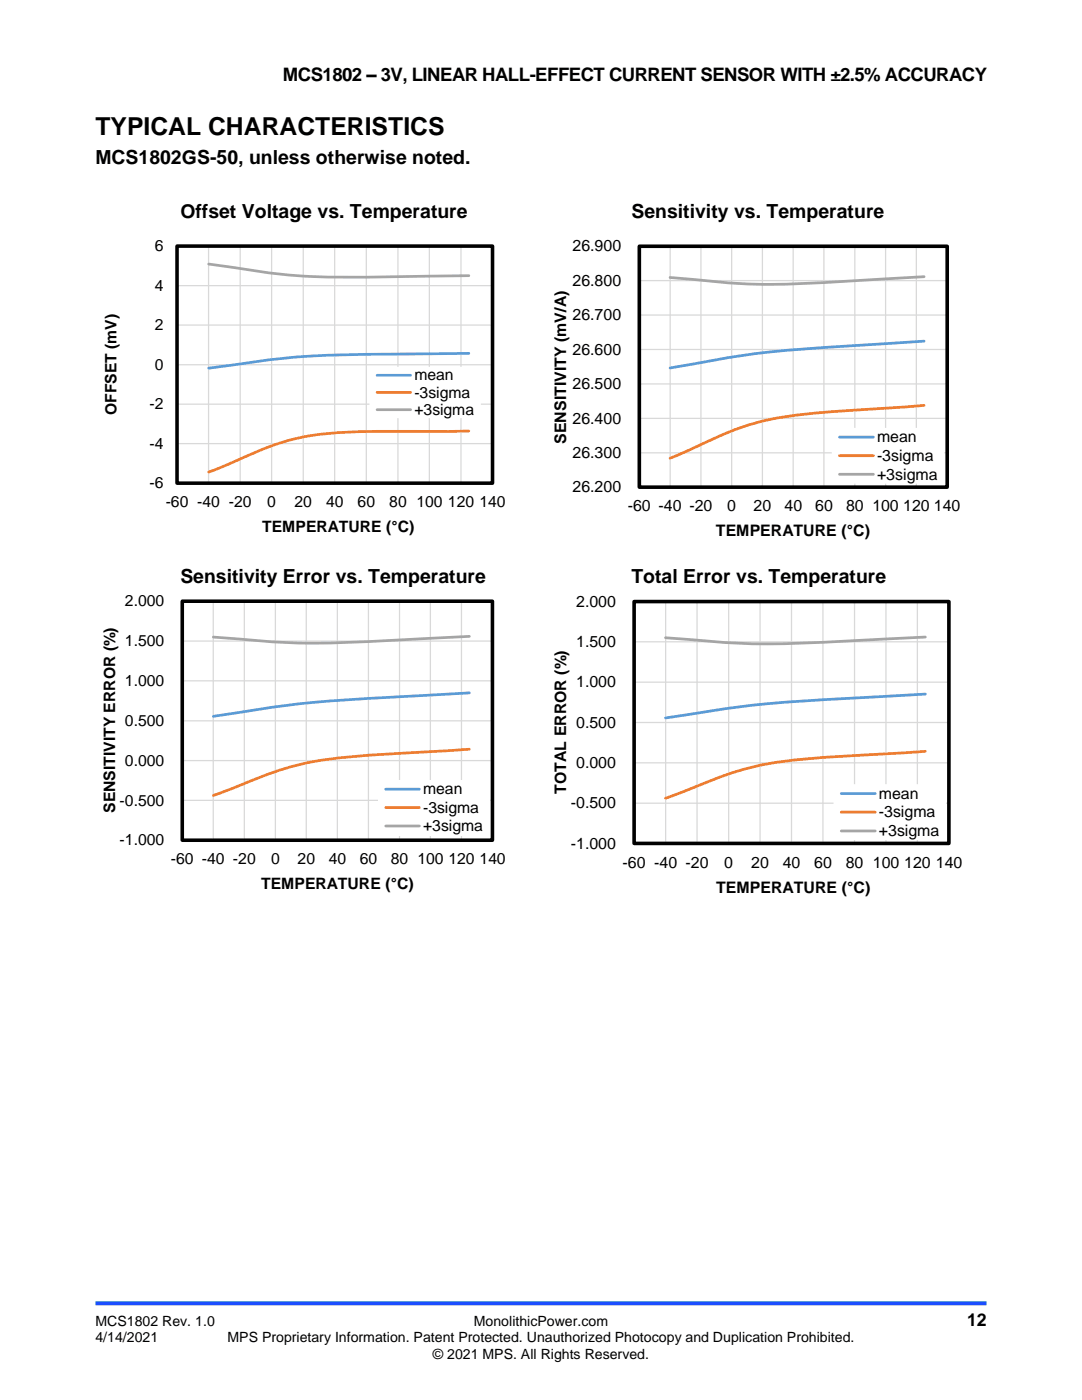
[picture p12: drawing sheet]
<svg xmlns="http://www.w3.org/2000/svg" width="216mm" height="279mm" viewBox="0 0 216 279" stroke-linecap="round" stroke-linejoin="round" font-family="sans-serif">
<path d="M19 260.1h177.8" fill="none" stroke="#1c4eff" stroke-width=".8" stroke-linecap="butt"/>
<g fill="none" stroke="#d9d9d9" stroke-width=".25">
<path d="M35.3 49.1h63v47.3h-63zM35.3 57h63M41.6 49.1v47.3M47.9 49.1v47.3M54.2 49.1v47.3M60.5 49.1v47.3M66.8 49.1v47.3M73.1 49.1v47.3M79.4 49.1v47.3M85.7 49.1v47.3M92 49.1v47.3M35.3 64.9h63"/>
<path d="M35.3 72.8h63M35.3 80.7h63M35.3 88.5h63"/>
</g>
<path d="M35.3 49.1h63v47.3h-63z" fill="none" stroke="#000" stroke-width=".71" stroke-linecap="butt"/>
<path d="M93.6 70.5l-3.8 .1a432.6 432.6 0 0 0-32.8 .8l-15.4 2.1" fill="none" stroke="#5b9bd5" stroke-width=".54"/>
<path d="M93.6 86l-13.6 .1a109.9 109.9 0 0 0-19.6 1.1 65.4 65.4 0 0 0-14.8 5.5l-4 1.5" fill="none" stroke="#ed7d31" stroke-width=".54"/>
<path d="M41.6 52.7l1.5 .2a143.2 143.2 0 0 0 25.6 2.4l24.9-.3" fill="none" stroke="#a5a5a5" stroke-width=".54"/>
<path d="M73.7 73.2h22.3v10.3h-22.3z" fill-rule="evenodd" fill="#fff"/>
<path d="M75.2 74.9h6.7" fill="none" stroke="#5b9bd5" stroke-width=".54"/>
<path d="M75.2 78.3h6.7" fill="none" stroke="#ed7d31" stroke-width=".54"/>
<path d="M75.2 81.8h6.7" fill="none" stroke="#a5a5a5" stroke-width=".54"/>
<g fill="none" stroke="#d9d9d9" stroke-width=".25">
<path d="M127.5 49.2h61.5v48h-61.5zM127.5 56h61.5M133.7 49.2v48M139.9 49.2v48M146 49.2v48M152.1 49.2v48M158.3 49.2v48M164.4 49.2v48M170.6 49.2v48M176.7 49.2v48M182.8 49.2v48M127.5 62.9h61.5"/>
<path d="M127.5 69.7h61.5M127.5 76.6h61.5M127.5 83.5h61.5M127.5 90.4h61.5"/>
</g>
<path d="M127.6 49.1h61.4v48.1h-61.4z" fill="none" stroke="#000" stroke-width=".72" stroke-linecap="butt"/>
<path d="M184.4 68.1l-3.7 .2a478.6 478.6 0 0 0-32 2.6l-15 2.5" fill="none" stroke="#5b9bd5" stroke-width=".55"/>
<path d="M184.4 80.9l-13.2 .9a102.2 102.2 0 0 0-20.9 2.7 100.6 100.6 0 0 0-13.8 5.8l-2.8 1.1" fill="none" stroke="#ed7d31" stroke-width=".55"/>
<path d="M184.4 55.2l-1.8 .1a466 466 0 0 1-32.3 1.4l-5.9-.3-10.7-1" fill="none" stroke="#a5a5a5" stroke-width=".55"/>
<path d="M166 85.4h22.4v11.1h-22.4z" fill-rule="evenodd" fill="#fff"/>
<path d="M167.5 87.2h6.8" fill="none" stroke="#5b9bd5" stroke-width=".55"/>
<path d="M167.5 90.9h6.8" fill="none" stroke="#ed7d31" stroke-width=".55"/>
<path d="M167.5 94.7h6.8" fill="none" stroke="#a5a5a5" stroke-width=".55"/>
<g fill="none" stroke="#d9d9d9" stroke-width=".25">
<path d="M36.3 120h62v47.7h-62zM36.3 127.9h62M36.3 135.9h62M42.6 120v47.7M48.8 120v47.7M55 120v47.7M61.1 120v47.7M67.3 120v47.7M73.5 120v47.7M79.7 120v47.7M85.9 120v47.7M92.1 120v47.7"/>
<path d="M36.3 143.9h62M36.3 151.8h62M36.3 159.7h62"/>
</g>
<path d="M36.4 120h61.9v47.7h-61.9z" fill="none" stroke="#000" stroke-width=".71" stroke-linecap="butt"/>
<path d="M93.6 138.3l-5.6 .3a374 374 0 0 0-34.7 2.7l-10.7 1.7" fill="none" stroke="#5b9bd5" stroke-width=".54"/>
<path d="M93.6 149.5l-15.2 .9a97 97 0 0 0-20.7 2.7 125 125 0 0 0-12.3 4.6l-2.8 1" fill="none" stroke="#ed7d31" stroke-width=".54"/>
<path d="M93.6 127l-3.7 .2a413.7 413.7 0 0 1-32.2 1.1l-15.1-1.2" fill="none" stroke="#a5a5a5" stroke-width=".54"/>
<path d="M75.4 155.7h22.3v11h-22.3z" fill-rule="evenodd" fill="#fff"/>
<path d="M77 157.5h6.7" fill="none" stroke="#5b9bd5" stroke-width=".54"/>
<path d="M77 161.2h6.7" fill="none" stroke="#ed7d31" stroke-width=".54"/>
<path d="M77 164.8h6.7" fill="none" stroke="#a5a5a5" stroke-width=".54"/>
<g fill="none" stroke="#d9d9d9" stroke-width=".25">
<path d="M126.6 120h62.7v48.3h-62.7M126.6 128.1h62.7M126.6 136.1h62.7M132.8 120v48.3M139.1 120v48.3M145.4 120v48.3M151.7 120v48.3M157.9 120v48.3M164.2 120v48.3M170.5 120v48.3M176.8 120v48.3M183 120v48.3"/>
<path d="M126.6 144.2h62.7M126.6 152.2h62.7M126.6 160.3h62.7"/>
</g>
<path d="M126.5 120.1h62.8v48.2h-62.8z" fill="none" stroke="#000" stroke-width=".72" stroke-linecap="butt"/>
<path d="M126.6 120v48.3h62.7" fill="none" stroke="#000" stroke-width=".25"/>
<path d="M184.6 138.5l-5.6 .3a377.5 377.5 0 0 0-35.3 2.8l-10.9 1.7" fill="none" stroke="#5b9bd5" stroke-width=".55"/>
<path d="M184.6 149.9l-15.4 1a99.8 99.8 0 0 0-20.8 2.6 163.9 163.9 0 0 0-14.3 5.3l-1.3 .5" fill="none" stroke="#ed7d31" stroke-width=".55"/>
<path d="M184.6 127.1l-3.7 .2a424.5 424.5 0 0 1-32.8 1.1l-15.3-1.1" fill="none" stroke="#a5a5a5" stroke-width=".55"/>
<path d="M166.3 156.5h22.5v11.2h-22.5z" fill-rule="evenodd" fill="#fff"/>
<path d="M167.9 158.4h6.7" fill="none" stroke="#5b9bd5" stroke-width=".55"/>
<path d="M167.9 162.1h6.7" fill="none" stroke="#ed7d31" stroke-width=".55"/>
<path d="M167.9 165.8h6.7" fill="none" stroke="#a5a5a5" stroke-width=".55"/>
<text font-size="4.9" x="19" y="27">TYPICAL CHARACTERISTICS</text>
<g font-size="3.9">
<text x="19" y="32.7">MCS1802GS-50, unless otherwise noted.</text>
<text x="36" y="43.5">Offset Voltage vs. Temperature</text>
<text x="126" y="43.5">Sensitivity vs. Temperature</text>
<text x="36" y="116.4">Sensitivity Error vs. Temperature</text>
<text x="126" y="116.4">Total Error vs. Temperature</text>
</g>
<text font-size="3.7" x="56.5" y="16.2">MCS1802 – 3V, LINEAR HALL-EFFECT CURRENT SENSOR WITH ±2.5% ACCURACY</text>
<text font-size="3.5" x="193" y="264.5">12</text>
<g font-size="3.2">
<text x="114.2" y="50.1">26.900</text>
<text x="114.2" y="57">26.800</text>
<text x="114.2" y="63.9">26.700</text>
<text x="114.2" y="70.8">26.600</text>
<text x="114.2" y="77.7">26.500</text>
<text x="113" y="88.6" transform="rotate(-90 113 88.6)">SENSITIVITY (mV/A)</text>
<text x="114.2" y="84.5">26.400</text>
<text x="175" y="88.3">mean</text>
<text x="114.2" y="91.4">26.300</text>
<text x="175" y="92">-3sigma</text>
<text x="175" y="95.7">+3sigma</text>
<text x="114.2" y="98.3">26.200</text>
<text x="125.3" y="102">-60 -40 -20</text>
<text x="142.9" y="107">TEMPERATURE (°C)</text>
<text x="145.1" y="102">0</text>
<text x="150.4" y="102">20</text>
<text x="156.5" y="102">40</text>
<text x="162.7" y="102">60</text>
<text x="168.8" y="102">80</text>
<text x="174.1" y="102">100</text>
<text x="180.2" y="102">120</text>
<text x="186.4" y="102">140</text>
<text x="115" y="121.1">2.000</text>
<text x="115" y="129.1">1.500</text>
<text x="115" y="137.2">1.000</text>
<text x="115" y="145.2">0.500</text>
<text x="115" y="153.3">0.000</text>
<text x="113" y="158.4" transform="rotate(-90 113 158.4)">TOTAL ERROR (%)</text>
<text x="113.9" y="161.3">-0.500</text>
<text x="175.4" y="159.4">mean</text>
<text x="175.4" y="163.1">-3sigma</text>
<text x="175.4" y="166.8">+3sigma</text>
<text x="113.9" y="169.4">-1.000</text>
<text x="124.2" y="173.1">-60 -40 -20</text>
<text x="144.5" y="173.1">0</text>
<text x="149.9" y="173.1">20</text>
<text x="156.2" y="173.1">40</text>
<text x="162.5" y="173.1">60</text>
<text x="168.8" y="173.1">80</text>
<text x="174.2" y="173.1">100</text>
<text x="180.4" y="173.1">120</text>
<text x="186.7" y="173.1">140</text>
<text x="142.9" y="178.2">TEMPERATURE (°C)</text>
</g>
<g font-size="3.1">
<text x="30.9" y="50.1">6</text>
<text x="30.9" y="58">4</text>
<text x="30.9" y="65.9">2</text>
<text x="30.9" y="73.8">0</text>
<text x="82.7" y="75.9">mean</text>
<text x="23.2" y="82.8" transform="rotate(-90 23.2 82.8)">OFFSET (mV)</text>
<text x="29.8" y="81.7">-2</text>
<text x="82.7" y="79.3">-3sigma</text>
<text x="82.7" y="82.8">+3sigma</text>
<text x="29.8" y="89.6">-4</text>
<text x="29.8" y="97.5">-6</text>
<text x="33.1" y="101.2">-60 -40 -20</text>
<text x="53.3" y="101.2">0</text>
<text x="58.8" y="101.2">20</text>
<text x="65.1" y="101.2">40</text>
<text x="71.4" y="101.2">60</text>
<text x="77.7" y="101.2">80</text>
<text x="83.1" y="101.2">100</text>
<text x="89.4" y="101.2">120</text>
<text x="95.7" y="101.2">140</text>
<text x="52.3" y="106.2">TEMPERATURE (°C)</text>
<text x="24.9" y="121">2.000</text>
<text x="24.9" y="128.9">1.500</text>
<text x="24.9" y="136.9">1.000</text>
<text x="24.9" y="144.9">0.500</text>
<text x="24.9" y="152.8">0.000</text>
<text x="23.9" y="160.8">-0.500</text>
<text x="84.4" y="158.5">mean</text>
<text x="23" y="162.2" transform="rotate(-90 23 162.2)">SENSITIVITY ERROR (%)</text>
<text x="84.4" y="162.2">-3sigma</text>
<text x="84.4" y="165.9">+3sigma</text>
<text x="23.9" y="168.7">-1.000</text>
<text x="34.1" y="172.4">-60 -40 -20</text>
<text x="54.1" y="172.4">0</text>
<text x="59.4" y="172.4">20</text>
<text x="65.6" y="172.4">40</text>
<text x="71.8" y="172.4">60</text>
<text x="78" y="172.4">80</text>
<text x="83.3" y="172.4">100</text>
<text x="89.5" y="172.4">120</text>
<text x="95.7" y="172.4">140</text>
<text x="52.1" y="177.4">TEMPERATURE (°C)</text>
</g>
<g font-size="2.8">
<text x="19" y="264.5">MCS1802 Rev. 1.0</text>
<text x="19" y="267.9">4/14/2021</text>
<text x="45.4" y="267.9">MPS Proprietary Information. Patent Protected. Unauthorized Photocopy and Duplication Prohibited.</text>
<text x="94.6" y="264.5">MonolithicPower.com</text>
<text x="86.4" y="271.2">© 2021 MPS. All Rights Reserved.</text>
</g>
</svg>
